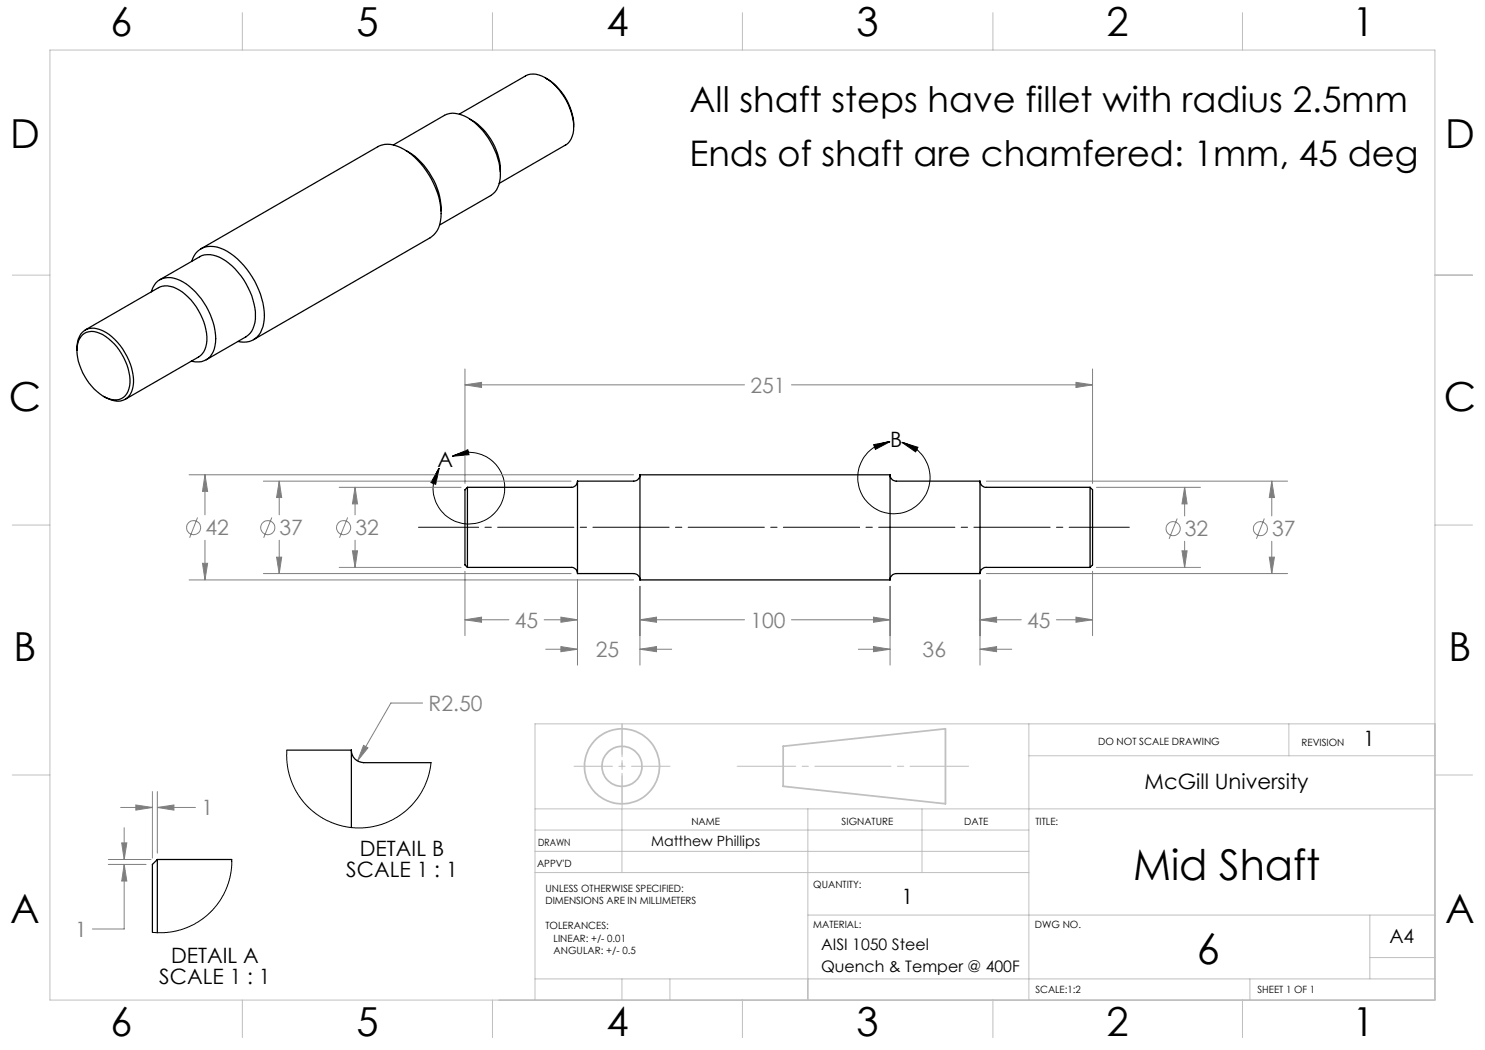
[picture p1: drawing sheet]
<svg xmlns="http://www.w3.org/2000/svg" width="297mm" height="210mm" viewBox="0 0 297 210" stroke-linecap="round" stroke-linejoin="round" font-family="sans-serif">
<g fill="none" stroke="#808080" stroke-width=".2">
<path d="M93 73.8v22.9M93 77h55.9M93 77l3.3-.5v1zM158.3 77h60.2M215.2 76.5l3.3 .5-3.3 .5zM218.5 73.8v22.9M37.8 95h88.9M41 95v8M41 95l.5 3.3h-1zM52.7 96.2h61.5M55.8 96.2v6.8M55.8 96.2l.5 3.3h-1z"/>
<path d="M67.8 97.5h24.4M71 97.5v5.5M71 97.5l.5 3.3h-1zM197.3 96.2h60.2M219.3 97.5h20.8M236.9 97.5l.5 3.3h-1zM236.9 97.5v5.7M254.4 96.2v7M254.4 96.2l.5 3.3h-1zM37.8 116h88.9M39.5 103.5l-1.6 4.1M40.5 112.7h1l-.5 3.3z"/>
<path d="M41 108v8M52.7 114.7h61.5M54.4 103.5l-1.7 4.1M55.3 111.4h1l-.5 3.3zM55.8 108v6.7M67.8 113.5h24.4M69.5 103.5l-1.6 4.1M70.5 110.2h1l-.5 3.3zM71 108v5.5M93 114.3v12.8M115.5 116v17M128 117.3v15.7"/>
<path d="M178 117.3v15.7M196 116v17M197.3 114.7h60.2M218.5 114.3v12.8M219.3 113.5h20.8M235.4 103.7l-1.6 4.1M236.4 110.2h1l-.5 3.3zM236.9 108.3v5.2M252.9 103.7l-1.6 4.1M253.9 111.4h1l-.5 3.3zM254.4 108.3v6.4M93 124h8.8"/>
<path d="M93 124l3.3-.6v1.1zM108.8 124h6.7M109.1 129.8h6.4M112.2 123.4l3.3 .6-3.3 .5zM112.2 129.3l3.3 .5-3.3 .5zM128 124h20.9M128 129.8h6.3M128 129.8l3.3-.5v1zM128 124l3.3-.6v1.1zM158.3 124h19.7M171.7 129.8h6.3M174.7 129.3l3.3 .5-3.3 .5z"/>
<path d="M174.7 123.4l3.3 .6-3.3 .5zM196 124l3.3-.6v1.1zM196 129.8l3.3-.5v1zM196 124h8.3M196 129.8h6.4M211.3 124h7.2M215.2 123.4l3.3 .6-3.3 .5zM30.5 158.3v13.3M31.5 158.3v12.3M72.7 149.1l.9 .5-2.1 2.6zM84.5 140.6h-6.3l-6.7 11.6M21.7 171.9h8.5"/>
<path d="M21.7 172.9h7.5M24.1 161.5h6.4M24.3 168.6h1.1l-.6 3.3zM24.8 172.9v12.9h-6.3M24.8 165.6v6.3M24.8 172.9l.6 3.3h-1.1zM27.2 161l3.3 .5-3.3 .5zM31.5 161.5h7.6M31.5 161.5l3.3-.5v1z"/>
<circle cx="38.7" cy="105.5" r="1.41"/>
<circle cx="53.6" cy="105.5" r="1.41"/>
<circle cx="68.7" cy="105.5" r="1.41"/>
<circle cx="234.6" cy="105.7" r="1.41"/>
<circle cx="252.1" cy="105.7" r="1.41"/>
</g>
<path d="M87.8 93.6l-.7 3.3-.9-.4zM90.5 91.3a7.2 7.2 0 0 1 10.4 5.4 7.2 7.2 0 0 1-8.8 7.9 7.2 7.2 0 0 1-4.3-11M90.5 91.3l3.1-1.4 .2 1zM174.7 88.9l3.3-.6-2.9 1.6zM178 88.3a7.2 7.2 0 0 0-5.5 10.8 7.2 7.2 0 0 0 12.1 .7 7.2 7.2 0 0 0-4.2-11.3M180.4 88.5l3.2 1-.5 .9z" fill="none" stroke="#000" stroke-width=".2"/>
<g fill="none" stroke="#c0c0c0" stroke-width=".35">
<path d="M156.6 149.3l32.5-3.5v15l-32.5-3.5z"/>
<circle cx="124.4" cy="153.3" r="7.5"/>
<circle cx="124.4" cy="153.3" r="4"/>
</g>
<path d="M83.7 105.5h142.2" fill="none" stroke="#000" stroke-width=".2" stroke-dasharray="15.2 1.3 1.3 1.3" stroke-dashoffset="3.2"/>
<path d="M114.8 153.3h19.2" fill="none" stroke="#c0c0c0" stroke-width=".2" stroke-dasharray="15.2 1.3 1.3 1.3" stroke-dashoffset="7.5"/>
<path d="M124.4 160.8v-16" fill="none" stroke="#c0c0c0" stroke-width=".2" stroke-dasharray="15.2 1.3 1.3 1.3" stroke-dashoffset="9.1"/>
<path d="M124.4 144.8v17" fill="none" stroke="#c0c0c0" stroke-width=".2" stroke-dasharray="15.2 1.3 1.3 1.3" stroke-dashoffset="8.6"/>
<path d="M147.4 153.3h46.3" fill="none" stroke="#c0c0c0" stroke-width=".2" stroke-dasharray="15.2 1.3 1.3 1.3" stroke-dashoffset="3.5"/>
<g fill="none" stroke="#c0c0c0" stroke-width=".2">
<path d="M10 10h277v190h-277zM48.5 2.5v7.5M98.5 2.5v7.5M148.5 2.5v7.5M198.6 2.5v7.5M248.5 2.5v7.5M2.5 55h7.5M287 55h7.5M2.5 105h7.5M287 105h7.5M2.5 155h7.5M205.8 144.8v55.2"/>
<path d="M205.8 151.2h81.2M257.8 144.8v6.4M287 144.8h-180v55.2M287 155h7.5M107 161.8h180M107 174.5h98.8M107 170.3h98.8M107 166h98.8M124.4 161.8v12.7M161.6 161.8v38.2M184.4 161.8v12.7M107 195.8h180"/>
<path d="M124.4 195.8v4.2M134 195.8v4.2M161.6 183h125.4M250 195.8v4.2M274 183v12.8M274 191.5h13M48.5 200v7.5M98.5 200v7.5M148.5 200v7.5M198.6 200v7.5M248.5 200v7.5"/>
</g>
<path d="M87.8 93.6l-.7 3.3-.9-.4zM90.5 91.3l3.1-1.4 .2 1zM174.7 88.9l3.3-.6-2.9 1.6zM180.4 88.5l3.2 1-.5 .9z" fill="#000"/>
<path d="M71 97.5l.5 3.3h-1zM70.5 110.2h1l-.5 3.3zM55.8 96.2l.5 3.3h-1zM55.3 111.4h1l-.5 3.3zM41 95l.5 3.3h-1zM40.5 112.7h1l-.5 3.3zM236.9 97.5l.5 3.3h-1zM236.4 110.2h1l-.5 3.3zM254.4 96.2l.5 3.3h-1zM253.9 111.4h1l-.5 3.3zM93 124l3.3-.6v1.1zM112.2 123.4l3.3 .6-3.3 .5zM215.2 123.4l3.3 .6-3.3 .5zM196 124l3.3-.6v1.1zM112.2 129.3l3.3 .5-3.3 .5zM128 129.8l3.3-.5v1zM196 129.8l3.3-.5v1zM174.7 129.3l3.3 .5-3.3 .5zM128 124l3.3-.6v1.1zM174.7 123.4l3.3 .6-3.3 .5zM93 77l3.3-.5v1zM215.2 76.5l3.3 .5-3.3 .5zM31.5 161.5l3.3-.5v1zM27.2 161l3.3 .5-3.3 .5zM24.3 168.6h1.1l-.6 3.3zM24.8 172.9l.6 3.3h-1.1zM72.7 149.1l-1.2 3.1 2.1-2.6z" fill="#808080"/>
<g fill="none" stroke="#000" stroke-width=".25">
<path d="M109.1 15.6a11.4 11.4 0 0 1 5.6 9.8M78.7 29l10.2-5.9a5.5 5.5 0 0 1 5.9 1.3 14.5 14.5 0 0 1 5.2 11.2l-.2 1.3a3.8 3.8 0 0 1-1.7 2.2l-10.2 5.9M81.2 30.2a14.2 14.2 0 0 1 7 12M91.9 22.8l13.2-7.6a4 4 0 0 1 4.4 .7 12.4 12.4 0 0 1 5.2 9.5M94 23.8a12.2 12.2 0 0 1 6 10.5M114.7 25.4a3.8 3.8 0 0 1-1.6 3.6l-13.3 7.7M30.3 58.4a3.6 3.6 0 0 1 5-2.6 12.9 12.9 0 0 1 7.1 7.9 8.4 8.4 0 0 1 0 7.1 3.4 3.4 0 0 1-4.1 1.4M32 55.9l7.9-4.5a4.8 4.8 0 0 1 5.3 .8 14.5 14.5 0 0 1 5.9 11.6l-.3 1.3a3.5 3.5 0 0 1-1.6 2.3l-8 4.6M38.3 52.3a4 4 0 0 1 5.8-2.7 15.3 15.3 0 0 1 8.3 10.2 8.3 8.3 0 0 1-.6 7.2 3.8 3.8 0 0 1-4.2 1.3M40.2 49.8l35.4-20.5a5 5 0 0 1 5.2 .6 16.1 16.1 0 0 1 7.4 13.6 4.8 4.8 0 0 1-2.2 4l-35.3 20.4M15.4 70.1a3.9 3.9 0 0 1 2.4-4.4 6.5 6.5 0 0 1 5.7 2.8 11.7 11.7 0 0 1 3.1 8.7 3.2 3.2 0 0 1-4.8 2.6l-1.1-.5M16.5 66.9a3.4 3.4 0 0 1 4 0 11.4 11.4 0 0 1 5.4 10.3 3.1 3.1 0 0 1-4.8 2.3 11.5 11.5 0 0 1-5.7-10.1 3.8 3.8 0 0 1 1.1-2.5z"/>
<path d="M17 66l14.7-8.5a4.9 4.9 0 0 1 5.4 1.4 12.2 12.2 0 0 1 4.2 9.8 3.5 3.5 0 0 1-1.6 2.7l-14.7 8.5M93.5 97.5l-.5 .5v15l.5 .5M93.5 97.5v16M115.5 96.2a1.21 1.21 0 0 1-1.2 1.3h-20.8M115.5 96.2v18.5M128 95a1.26 1.26 0 0 1-1.2 1.2h-11.3M128 95v21M128 95h50M178 95a1.26 1.26 0 0 0 1.2 1.2h16.8M178 95v21M196 96.2a1.21 1.21 0 0 0 1.2 1.3h20.8M196 96.2v18.5"/>
<path d="M218 97.5v16M218 97.5l.5 .5v15l-.5 .5M93.5 113.5h20.8a1.21 1.21 0 0 1 1.2 1.2M115.5 114.7h11.3a1.26 1.26 0 0 1 1.2 1.3M128 116h50M196 114.7h-16.8a1.26 1.26 0 0 0-1.2 1.3M218 113.5h-20.8a1.21 1.21 0 0 0-1.2 1.2M57.4 150h12.9M70.3 150a2.47 2.47 0 0 0 2.4 2.5h13.5M70.3 150v15.5M31.5 171.9l-1 1v13.6M31.5 171.9v14.6"/>
<path d="M31.5 171.9h14.9"/>
</g>
<path d="M57.4 150v2.5l.6 2.9 1.3 3.1 1.4 2 1.8 1.7 2.5 1.7 2.7 1.1 2.9 .6 2.8-.1 2.7-.5 2.7-1.2 2.3-1.6 1.3-1.2 1.1-1.4 1.2-1.9 1-2.3 .5-2.9M46.4 171.9l-.2 2.7-.4 1.6-.6 1.7-1.2 2.3-2.1 2.4-2.2 1.8-2.9 1.4-1.6 .4-1.8 .3h-2.9" fill="none" stroke="#000" stroke-width=".2"/>
<g font-size="8.5">
<text x="226.6" y="176">Mid Shaft</text>
<text x="239.3" y="192.7">6</text>
</g>
<g font-size="8">
<text x="22.1" y="7.1">6</text>
<text x="71.3" y="7.2">5</text>
<text x="121.3" y="7.2">4</text>
<text x="171.3" y="7.2">3</text>
<text x="221.3" y="7.2">2</text>
<text x="270.5" y="7.2">1</text>
<text x="2" y="29.6">D</text>
<text x="289" y="29.6">D</text>
<text x="1.8" y="82.2">C</text>
<text x="288.8" y="82.2">C</text>
<text x="2.7" y="132.2">B</text>
<text x="289.7" y="132.2">B</text>
<text x="2" y="184.6">A</text>
<text x="289" y="184.6">A</text>
<text x="22.1" y="207.1">6</text>
<text x="71.3" y="207.2">5</text>
<text x="121.3" y="207.2">4</text>
<text x="171.3" y="207.2">3</text>
<text x="221.3" y="207.2">2</text>
<text x="270.5" y="207.2">1</text>
</g>
<g font-size="7.1">
<text x="137.9" y="22.4">All shaft steps have fillet with radius 2.5mm</text>
<text x="137.9" y="33.2">Ends of shaft are chamfered: 1mm, 45 deg</text>
</g>
<g font-size="4.2" fill="#808080">
<text x="150.1" y="78.6">251</text>
<text x="41.1" y="107.1">42</text>
<text x="55.9" y="107.1">37</text>
<text x="71.1" y="107.1">32</text>
<text x="237" y="107.3">32</text>
<text x="254.4" y="107.3">37</text>
<text x="103" y="125.5">45</text>
<text x="150.1" y="125.5">100</text>
<text x="205.4" y="125.5">45</text>
<text x="119.2" y="131.4">25</text>
<text x="184.5" y="131.4">36</text>
<text x="85.7" y="142.2">R2.50</text>
<text x="40.3" y="163.1">1</text>
<text x="15" y="187.4">1</text>
</g>
<g font-size="4.2">
<text x="178.1" y="89.5">B</text>
<text x="87.5" y="93.4">A</text>
<text x="272.6" y="149.2">1</text>
<text x="228.9" y="157.8">McGill University</text>
<text x="72" y="171.3">DETAIL B</text>
<text x="69.3" y="175.4">SCALE 1 : 1</text>
<text x="180.3" y="180.9">1</text>
<text x="31.9" y="196.7">SCALE 1 : 1</text>
<text x="34.2" y="192.6">DETAIL A</text>
</g>
<text font-size="3.9" x="277.9" y="188.5">A4</text>
<g font-size="3.2">
<text x="164.2" y="190">AISI 1050 Steel</text>
<text x="164.2" y="194.4">Quench &amp; Temper @ 400F</text>
</g>
<text font-size="2.8" x="130.3" y="169.1">Matthew Phillips</text>
<g font-size="2">
<text x="219.6" y="149">DO NOT SCALE DRAWING</text>
<text x="260.3" y="149.2">REVISION</text>
<text x="138.3" y="164.9">NAME</text>
<text x="168.3" y="164.9">SIGNATURE</text>
<text x="192.9" y="164.9">DATE</text>
<text x="207.1" y="164.9">TITLE:</text>
<text x="107.4" y="173.3">APPV'D</text>
<text x="107.6" y="169.1">DRAWN</text>
<text x="109.1" y="178.4">UNLESS OTHERWISE SPECIFIED:</text>
<text x="162.6" y="177.6">QUANTITY:</text>
<text x="109.1" y="180.9">DIMENSIONS ARE IN MILLIMETERS</text>
<text x="109.1" y="185.9">TOLERANCES:</text>
<text x="162.6" y="185.5">MATERIAL:</text>
<text x="207" y="185.5">DWG NO.</text>
<text x="110.7" y="188.4">LINEAR: +/- 0.01</text>
<text x="110.7" y="190.9">ANGULAR: +/- 0.5</text>
<text x="207.1" y="198.6">SCALE:1:2</text>
<text x="251.5" y="198.6">SHEET 1 OF 1</text>
</g>
</svg>
